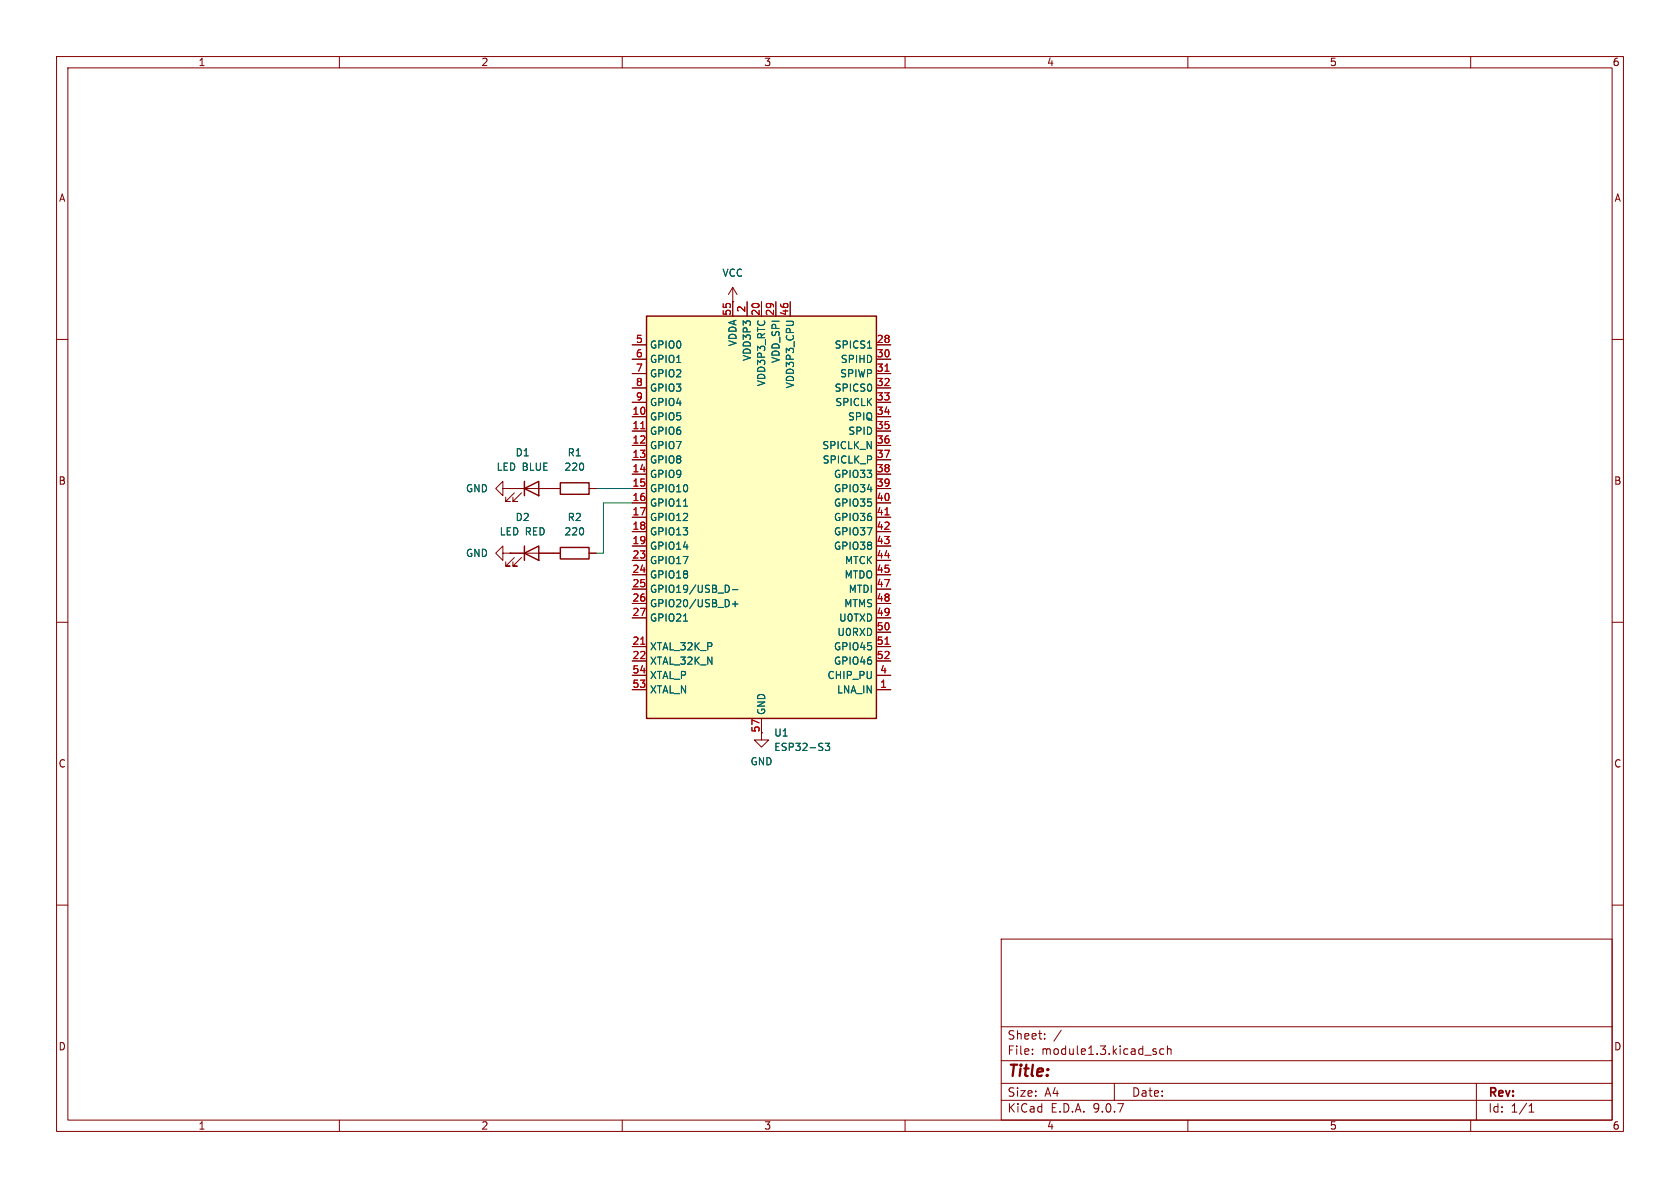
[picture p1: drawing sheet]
<svg xmlns="http://www.w3.org/2000/svg" width="297mm" height="210mm" viewBox="0 0 297 210" stroke-linecap="round" stroke-linejoin="round" font-family="sans-serif">
<g fill="none" stroke="#840000" stroke-width=".18">
<path d="M10 10h277v190h-277zM12 12h273v186h-273zM60 10v2M110 10v2M160 10v2M210 10v2M260 10v2M10 60h2M285 60h2M10 110h2M285 110h2M134.6 129.5v1.3h1.3l-1.3 1.3-1.3-1.3h1.3"/>
<path d="M10 160h2M177 166h108v32h-108zM285 160h2M60 198v2M110 198v2M160 198v2M177 194.5h108M177 191.5h108M177 187.5h108M177 181.5h108M182.5 186.3v.1M182.5 185.5v.1"/>
<path d="M184.7 183.6v.1M184.7 182.8v.1M187.6 182.1l-1.3 2M197 191.5v3M204.2 185.9l.3 .2-.3 .3M204.2 185.4l.2 .1M205.7 185.5l-.4-.1-.3 .3v.4l.2 .2h.5M206.4 185.5l.2-.1 .4 .1v.9M206.4 184.9v1.5M210 198v2M260 198v2M261 191.5v6.5"/>
<path d="M270.3 196.6h.9M270.3 195.5l.4-.4v1.5"/>
</g>
<path d="M114.3 55.9h40.6v71.1h-40.6z" fill="#ffffc2"/>
<path d="M114.3 55.9h40.6v71.1h-40.6zM92.7 86.4l2.5-1.3v2.5zM92.7 97.8l2.5-1.3v2.6zM92.7 85.1v2.5M92.7 96.5v2.6M99.1 85.3h5v2.1h-5zM99.1 96.8h5v2h-5z" fill="none" stroke="#840000" stroke-width=".25"/>
<g fill="none" stroke="#840000" stroke-width=".18">
<path d="M129.5 53.3h.1M129.5 50.8v5.1M129.5 50.8l-.7 1.3M129.5 50.8l.8 1.3M132.1 53.3v2.6M134.6 53.3v2.6M137.2 53.3v2.6M139.7 53.3v2.6M111.8 78.7h2.5M111.8 61h2.5M111.8 63.5h2.5M111.8 66h2.5"/>
<path d="M111.8 68.6h2.5M111.8 71.1h2.5M111.8 73.7h2.5M111.8 76.2h2.5M154.9 78.7h2.6M154.9 61h2.6M154.9 63.5h2.6M154.9 66h2.6M154.9 68.6h2.6M154.9 71.1h2.6M154.9 73.7h2.6M154.9 76.2h2.6"/>
<path d="M88.9 86.4v1.2l-1.3-1.2 1.3-1.3v1.3h1.3M88.9 97.8v1.3l-1.3-1.3 1.3-1.3v1.3h1.3M90.2 86.4h.1M90.2 97.8h.1M90.2 86.4h8.9M90.2 97.8h8.9M90.9 87.1l-1.5 1.5h.8h-.8v-.7M90.9 98.6l-1.5 1.5h.8h-.8v-.8M92.2 87.1l-1.5 1.5h.7h-.7v-.7M92.2 98.6l-1.5 1.5h.7h-.7v-.8M104.1 86.4h1.3M104.1 97.8h1.3"/>
<path d="M111.8 81.3h2.5M111.8 83.8h2.5M111.8 86.4h2.5M111.8 88.9h2.5M111.8 91.4h2.5M111.8 94h2.5M111.8 96.5h2.5M111.8 99.1h2.5M154.9 81.3h2.6M154.9 83.8h2.6M154.9 86.4h2.6M154.9 88.9h2.6"/>
<path d="M154.9 91.4h2.6M154.9 94h2.6M154.9 96.5h2.6M154.9 99.1h2.6M111.8 101.6h2.5M111.8 114.3h2.5M111.8 104.1h2.5M111.8 106.7h2.5M111.8 109.2h2.5M111.8 116.8h2.5M111.8 119.4h2.5M154.9 101.6h2.6"/>
<path d="M154.9 114.3h2.6M154.9 104.1h2.6M154.9 106.7h2.6M154.9 109.2h2.6M154.9 116.8h2.6M154.9 119.4h2.6M154.9 111.8h2.6M111.8 121.9h2.5M134.6 127v2.5M154.9 121.9h2.6"/>
</g>
<path d="M113.3 75.8h.7M156.5 65.6h.7M156.5 91h.7M113.3 113.9h.7M156.5 113.9h.7" fill="none" stroke="#a90000" stroke-width=".18"/>
<path d="M153.4 61.5h.7M120.8 89.5h.8M120.8 109.8h.8M128.7 103.5l.2 .5-.2 .7M129.5 104.2h1M129.5 106.8h1M130 106.3v1M145.9 131.4h.8l-.5 .5 .4 .1v.5l-.2 .2-.5-.2" fill="none" stroke="#006464" stroke-width=".18"/>
<path d="M105.4 86.4h6.4M111.8 88.9h-5.1v8.9h-1.3" fill="none" stroke="#009600" stroke-width=".18"/>
<text font-size="2.8" fill="#840000" x="178" y="190.9">Title:</text>
<g font-size="2.1" fill="#840000">
<text x="178" y="184">Sheet:</text>
<text x="178" y="186.7">File:</text>
<text x="184.1" y="186.7">module1.3.kicad_sch</text>
<text x="178" y="196.9">KiCad</text>
<text x="178" y="194.1">Size:</text>
<text x="184.7" y="194.1">A4</text>
<text x="185.7" y="196.9">E.D.A.</text>
<text x="193.3" y="196.9">9.0.7</text>
<text x="200" y="194.1">Date:</text>
<text x="263" y="194.3">Rev:</text>
<text x="263" y="196.9">Id:</text>
<text x="267.1" y="196.9">1/1</text>
</g>
<g font-size="1.8" fill="#840000">
<text x="35" y="11.9">1</text>
<text x="85" y="11.9">2</text>
<text x="135" y="11.9">3</text>
<text x="185" y="11.9">4</text>
<text x="235" y="11.9">5</text>
<text x="285" y="11.9">6</text>
<text x="10.3" y="35.9">A</text>
<text x="285.3" y="35.9">A</text>
<text x="10.3" y="85.9">B</text>
<text x="285.3" y="85.9">B</text>
<text x="10.3" y="135.9">C</text>
<text x="285.3" y="135.9">C</text>
<text x="10.3" y="185.9">D</text>
<text x="285.3" y="185.9">D</text>
<text x="35" y="199.9">1</text>
<text x="85" y="199.9">2</text>
<text x="135" y="199.9">3</text>
<text x="185" y="199.9">4</text>
<text x="235" y="199.9">5</text>
<text x="285" y="199.9">6</text>
</g>
<g font-size="1.8" fill="#006464">
<text x="127.6" y="49.1">VCC</text>
<text x="114.8" y="61.8">GPIO0</text>
<text x="114.8" y="64.4">GPIO1</text>
<text x="130.4" y="61.3" transform="rotate(-90 130.4 61.3)">VDDA</text>
<text x="132.9" y="63.9" transform="rotate(-90 132.9 63.9)">VDD3P3</text>
<text x="138" y="64.3" transform="rotate(-90 138 64.3)">VDD_SPI</text>
<text x="147.5" y="61.8">SPICS1</text>
<text x="148.5" y="64.4">SPIHD</text>
<text x="114.8" y="66.9">GPIO2</text>
<text x="114.8" y="69.4">GPIO3</text>
<text x="114.8" y="72">GPIO4</text>
<text x="135.5" y="68.4" transform="rotate(-90 135.5 68.4)">VDD3P3_RTC</text>
<text x="140.6" y="68.7" transform="rotate(-90 140.6 68.7)">VDD3P3_CPU</text>
<text x="147.5" y="69.4">SPICS0</text>
<text x="147.6" y="72">SPICLK</text>
<text x="148.4" y="66.9">SPIWP</text>
<text x="114.8" y="74.5">GPIO5</text>
<text x="114.8" y="77.1">GPIO6</text>
<text x="149.8" y="74.5">SPIQ</text>
<text x="149.9" y="77.1">SPID</text>
<text x="87.7" y="83.4">LED BLUE</text>
<text x="91.1" y="80.9">D1</text>
<text x="99.7" y="83.4">220</text>
<text x="100.3" y="80.9">R1</text>
<text x="114.8" y="79.6">GPIO7</text>
<text x="114.8" y="82.1">GPIO8</text>
<text x="145.3" y="79.6">SPICLK_N</text>
<text x="145.3" y="82.1">SPICLK_P</text>
<text x="82.3" y="87.2">GND</text>
<text x="114.8" y="84.7">GPIO9</text>
<text x="114.8" y="87.2">GPIO10</text>
<text x="114.8" y="89.8">GPIO11</text>
<text x="147.3" y="84.7">GPIO33</text>
<text x="147.3" y="87.2">GPIO34</text>
<text x="147.3" y="89.8">GPIO35</text>
<text x="88.2" y="94.8">LED RED</text>
<text x="91.1" y="92.3">D2</text>
<text x="99.7" y="94.8">220</text>
<text x="100.3" y="92.3">R2</text>
<text x="114.8" y="92.3">GPIO12</text>
<text x="114.8" y="94.8">GPIO13</text>
<text x="147.3" y="92.3">GPIO36</text>
<text x="147.3" y="94.8">GPIO37</text>
<text x="82.3" y="98.7">GND</text>
<text x="114.8" y="97.4">GPIO14</text>
<text x="114.8" y="99.9">GPIO17</text>
<text x="147.3" y="97.4">GPIO38</text>
<text x="149.3" y="99.9">MTCK</text>
<text x="114.8" y="102.5">GPIO18</text>
<text x="114.8" y="105">GPIO19/USB_D-</text>
<text x="114.8" y="107.5">GPIO20/USB_D+</text>
<text x="149.1" y="107.5">MTMS</text>
<text x="149.2" y="102.5">MTDO</text>
<text x="149.9" y="105">MTDI</text>
<text x="114.8" y="110.1">GPIO21</text>
<text x="147.9" y="112.6">U0RXD</text>
<text x="148.2" y="110.1">U0TXD</text>
<text x="114.8" y="115.2">XTAL_32K_P</text>
<text x="114.8" y="117.7">XTAL_32K_N</text>
<text x="147.3" y="115.2">GPIO45</text>
<text x="147.3" y="117.7">GPIO46</text>
<text x="114.8" y="120.2">XTAL_P</text>
<text x="114.8" y="122.8">XTAL_N</text>
<text x="146.2" y="120.2">CHIP_PU</text>
<text x="147.9" y="122.8">LNA_IN</text>
<text x="135.5" y="126.5" transform="rotate(-90 135.5 126.5)">GND</text>
<text x="136.8" y="130.4">U1</text>
<text x="132.6" y="135.5">GND</text>
<text x="136.8" y="132.9">ESP32-S3</text>
</g>
<g font-size="1.8" fill="#a90000">
<text x="129.3" y="55.9" transform="rotate(-90 129.3 55.9)">55</text>
<text x="131.8" y="55.3" transform="rotate(-90 131.8 55.3)">2</text>
<text x="134.4" y="55.9" transform="rotate(-90 134.4 55.9)">20</text>
<text x="136.9" y="55.9" transform="rotate(-90 136.9 55.9)">29</text>
<text x="139.4" y="55.9" transform="rotate(-90 139.4 55.9)">46</text>
<text x="112.3" y="60.7">5</text>
<text x="112.3" y="63.2">6</text>
<text x="112.3" y="65.8">7</text>
<text x="154.9" y="60.7">28</text>
<text x="154.9" y="63.2">30</text>
<text x="154.9" y="65.8">31</text>
<text x="112.3" y="68.3">8</text>
<text x="112.3" y="70.9">9</text>
<text x="154.9" y="68.3">32</text>
<text x="154.9" y="70.9">33</text>
<text x="111.7" y="73.4">10</text>
<text x="111.7" y="75.9">11</text>
<text x="154.9" y="73.4">34</text>
<text x="154.9" y="75.9">35</text>
<text x="111.7" y="78.5">12</text>
<text x="111.7" y="81">13</text>
<text x="111.7" y="83.6">14</text>
<text x="154.9" y="78.5">36</text>
<text x="154.9" y="81">37</text>
<text x="154.9" y="83.6">38</text>
<text x="111.7" y="86.1">15</text>
<text x="111.7" y="88.6">16</text>
<text x="154.9" y="86.1">39</text>
<text x="154.9" y="88.6">40</text>
<text x="111.7" y="91.2">17</text>
<text x="111.7" y="93.7">18</text>
<text x="154.9" y="91.2">41</text>
<text x="154.9" y="93.7">42</text>
<text x="111.7" y="96.3">19</text>
<text x="111.7" y="98.8">23</text>
<text x="111.7" y="101.3">24</text>
<text x="154.9" y="101.3">45</text>
<text x="154.9" y="96.3">43</text>
<text x="154.9" y="98.8">44</text>
<text x="111.7" y="103.9">25</text>
<text x="111.7" y="106.4">26</text>
<text x="154.9" y="103.9">47</text>
<text x="154.9" y="106.4">48</text>
<text x="111.7" y="109">27</text>
<text x="154.9" y="109">49</text>
<text x="154.9" y="111.5">50</text>
<text x="111.7" y="114">21</text>
<text x="111.7" y="116.6">22</text>
<text x="111.7" y="119.1">54</text>
<text x="154.9" y="114">51</text>
<text x="154.9" y="116.6">52</text>
<text x="155.5" y="119.1">4</text>
<text x="111.7" y="121.7">53</text>
<text x="155.5" y="121.7">1</text>
<text x="134.4" y="129.6" transform="rotate(-90 134.4 129.6)">57</text>
</g>
</svg>
